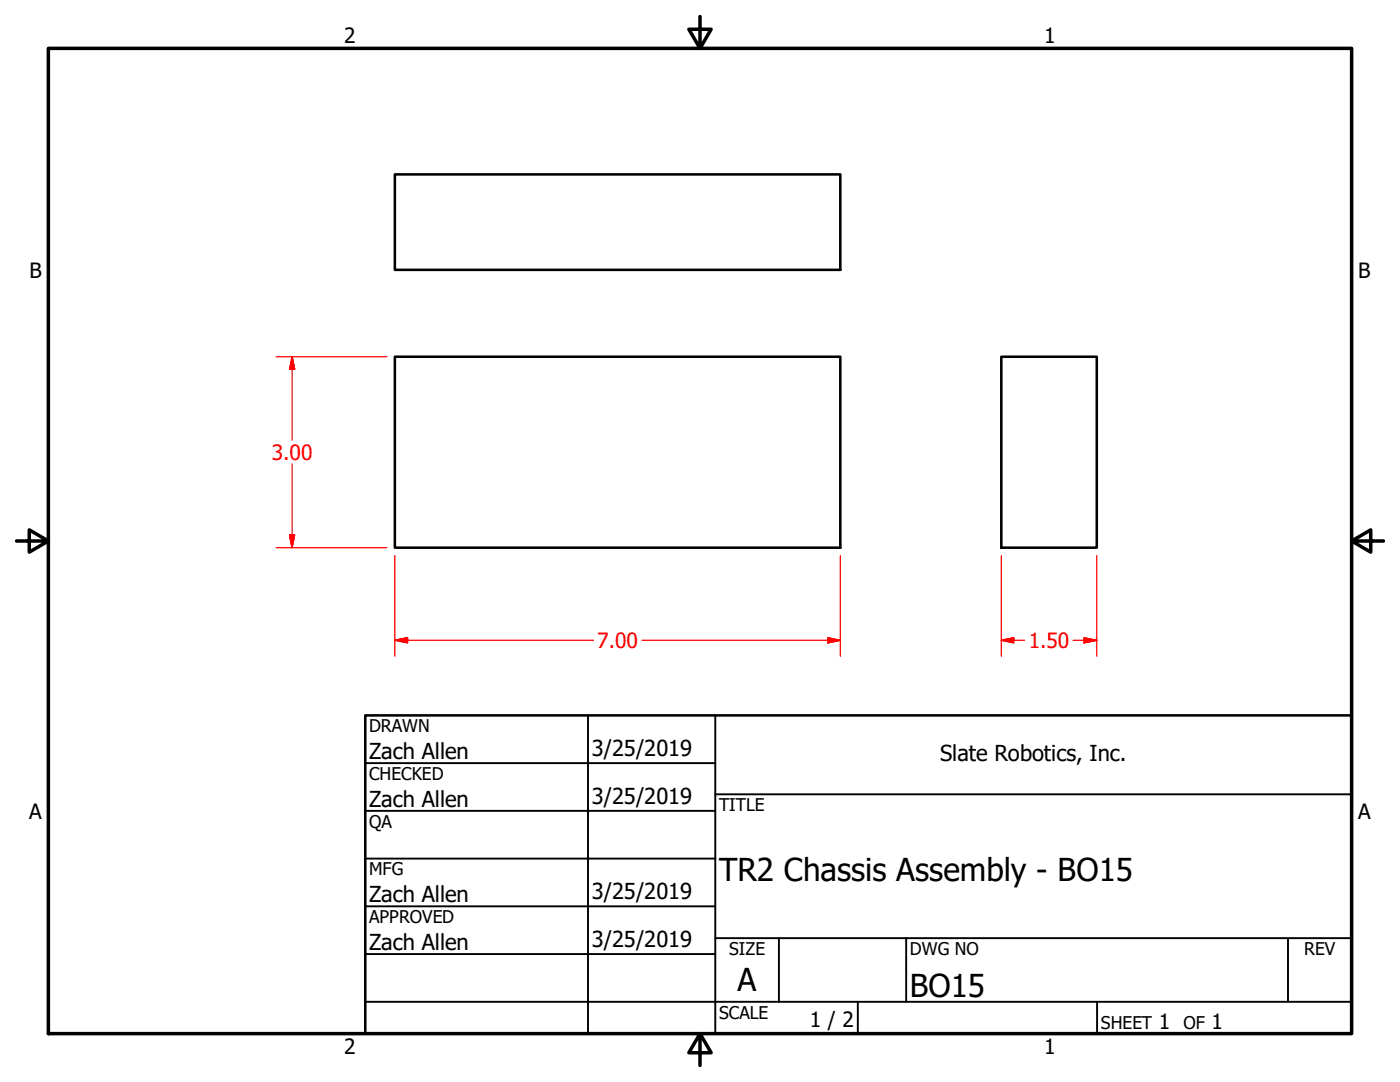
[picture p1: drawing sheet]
<svg xmlns="http://www.w3.org/2000/svg" width="279mm" height="216mm" viewBox="0 0 279 216" stroke-linecap="round" stroke-linejoin="round" font-family="sans-serif">
<!-- layer: Visible (ANSI) -->
<path d="M78.8 34.8h88.9v19h-88.9zM78.8 71.2h88.9v38.1h-88.9zM199.8 71.2h19.1v38.1h-19.1z" fill="none" stroke="#000" stroke-width=".51"/>
<!-- layer: Border (ANSI) -->
<path d="M9.7 9.7h260v196.5h-260zM139.7 3.3v6.4l-2.2-3.9h4.4l-2.2 3.9M3.3 107.9h6.4l-3.9-2.2v4.5l3.9-2.3M269.7 107.9l3.9 2.3v-4.5l-3.9 2.2h6.4M139.7 206.2l2.2 3.9h-4.4l2.2-3.9v6.4" fill="none" stroke="#000" stroke-width=".7"/>
<!-- layer: Title (ANSI) -->
<g fill="none" stroke="#000" stroke-width=".38">
<path d="M72.9 152.3h69.8M117.3 142.7v63.5M142.7 158.5h127M142.7 142.7v63.5M72.9 161.8h69.8M72.9 171.3h69.8M72.9 199.9h196.8M72.9 180.8h69.8M72.9 190.4h69.8M142.7 187.2h127M155.4 187.2v12.7M171.2 199.9v6.3"/>
<path d="M180.8 187.2v12.7M218.9 199.9v6.3M257 187.2v12.7"/>
</g>
<path d="M72.9 142.7h196.8v63.5h-196.8z" fill="none" stroke="#000" stroke-width=".51"/>
<!-- layer: Dimension (ANSI) -->
<g fill="none" stroke="#f00" stroke-width=".25">
<path d="M55.1 71.2h22.1M58.3 71.2l.5 2.5h-1zM58.3 71.2v16.6M58.3 92.6v16.7M55.1 109.3h22.1M57.8 106.7h1l-.5 2.6zM78.8 110.9v20M167.7 110.9v20M199.8 110.9v20M218.9 110.9v20M78.8 127.8l2.5-.5v1zM78.8 127.8h39.6"/>
<path d="M128.1 127.8h39.6M165.2 127.3l2.5 .5-2.5 .5zM199.8 127.8l2.5-.5v1zM199.8 127.8h4.7M214.2 127.8h4.7M216.3 127.3l2.6 .5-2.6 .5z"/>
</g>
<g fill="#f00" stroke="#f00" stroke-width=".25">
<path d="M58.3 71.2l.5 2.5z"/>
<path d="M58.3 71.2l.5 2.5h-1z"/>
<path d="M57.8 106.7l.5 2.6z"/>
<path d="M57.8 106.7h1l-.5 2.6z"/>
<path d="M78.8 127.8l2.5-.5z"/>
<path d="M78.8 127.8l2.5-.5v1z"/>
<path d="M165.2 128.3l2.5-.5z"/>
<path d="M165.2 127.3l2.5 .5-2.5 .5z"/>
<path d="M216.3 128.3l2.6-.5z"/>
<path d="M216.3 127.3l2.6 .5-2.6 .5z"/>
<path d="M199.8 127.8l2.5-.5z"/>
<path d="M199.8 127.8l2.5-.5v1z"/>
</g>
<g font-size="6.3">
<text x="143.5" y="175.7">TR2 Chassis Assembly - BO15</text>
<text x="147.2" y="197.7">A</text>
<text x="181.6" y="199">BO15</text>
</g>
<g font-size="4.4">
<text x="73.7" y="151.4">Zach Allen</text>
<text x="118.1" y="150.8">3/25/2019</text>
<text x="187.6" y="151.9">Slate Robotics, Inc.</text>
<text x="73.7" y="161">Zach Allen</text>
<text x="118.1" y="160.3">3/25/2019</text>
<text x="118.1" y="179.4">3/25/2019</text>
<text x="73.7" y="180">Zach Allen</text>
<text x="73.7" y="189.5">Zach Allen</text>
<text x="118.1" y="188.9">3/25/2019</text>
</g>
<g font-size="4.2">
<text x="68.7" y="8.6">2</text>
<text x="208.4" y="8.6">1</text>
<text x="5.9" y="55.5">B</text>
<text x="271.1" y="55.5">B</text>
<text x="5.8" y="163.4">A</text>
<text x="271" y="163.4">A</text>
<text x="161.6" y="204.9">1 / 2</text>
<text x="231.3" y="205.4">1</text>
<text x="241.8" y="205.4">1</text>
<text x="68.7" y="210.3">2</text>
<text x="208.4" y="210.3">1</text>
</g>
<g font-size="4.2" fill="#f00">
<text x="54.2" y="91.8">3.00</text>
<text x="119.2" y="129.3">7.00</text>
<text x="205.3" y="129.3">1.50</text>
</g>
<g font-size="3.5">
<text x="73.7" y="146">DRAWN</text>
<text x="73.7" y="155.6">CHECKED</text>
<text x="143.5" y="161.8">TITLE</text>
<text x="73.7" y="165.2">QA</text>
<text x="73.7" y="174.7">MFG</text>
<text x="73.7" y="184.2">APPROVED</text>
<text x="145.5" y="190.6">SIZE</text>
<text x="181.6" y="190.6">DWG NO</text>
<text x="260.3" y="190.5">REV</text>
<text x="143.5" y="203.3">SCALE</text>
<text x="219.7" y="205.4">SHEET</text>
<text x="236.2" y="205.4">OF</text>
</g>
</svg>
